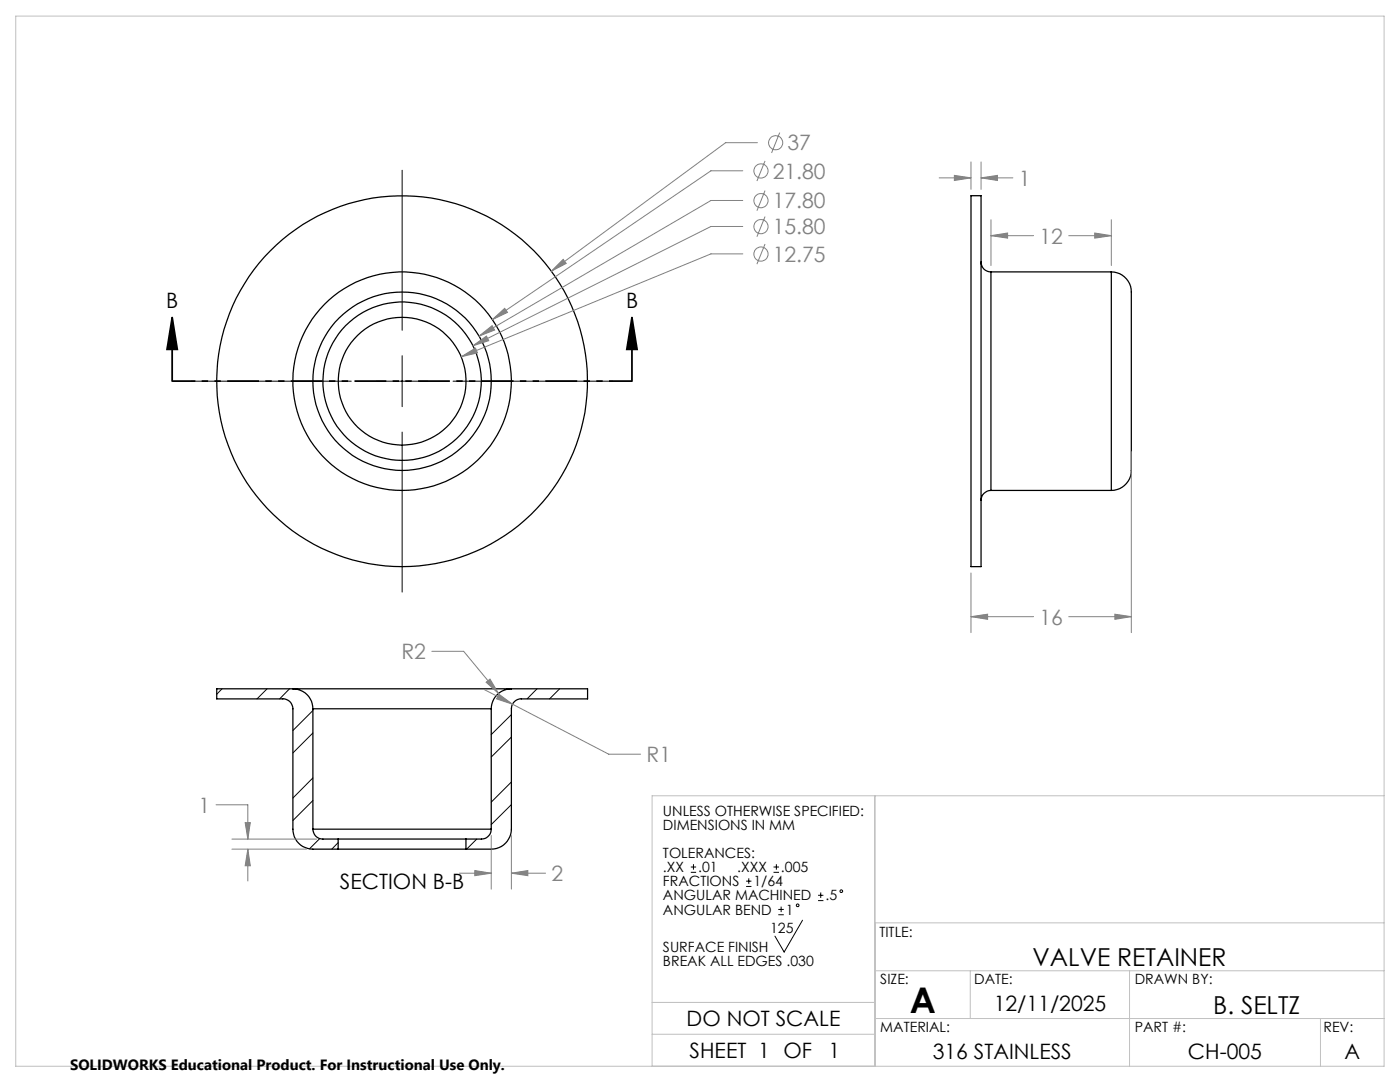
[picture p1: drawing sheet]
<svg xmlns="http://www.w3.org/2000/svg" width="279mm" height="216mm" viewBox="0 0 279 216" stroke-linecap="round" stroke-linejoin="round" font-family="sans-serif">
<g fill="none" stroke="#000" stroke-width=".25">
<path d="M193.8 39.1h2v74h-2zM195.8 52.2a1.93 1.93 0 0 0 2 2.1M197.8 54.3v43.6M197.8 54.3h24M221.8 54.3a4.2 4.2 0 0 1 4 4.9v33.7a4.2 4.2 0 0 1-4 5M221.8 54.3v43.6M197.8 97.9a1.99 1.99 0 0 0-2 2M197.8 97.9h24M58.5 137.4h-15.2v2.1h13.1a1.97 1.97 0 0 1 2.1 1.9v24.1a4 4 0 0 0 3.9 3.9h5.1M58.5 137.4a4 4 0 0 1 3.9 4M58.5 137.4h43.6M102.1 137.4h15.2v2.1h-13.3a1.97 1.97 0 0 0-1.9 1.9v24.1a4 4 0 0 1-4.1 3.9h-5"/>
<path d="M102.1 137.4a4 4 0 0 0-4.1 4M62.4 141.4h35.6M62.4 141.4v24.1M98 141.4v24.1M62.4 165.5a1.97 1.97 0 0 0 2.1 1.9h3M62.4 165.5h35.6M67.5 169.4h25.5M67.5 167.4h25.5M67.5 167.4v2M93 167.4v2M98 165.5a1.97 1.97 0 0 1-1.9 1.9h-3.1"/>
<circle cx="80.2" cy="76.1" r="12.8"/>
<circle cx="80.3" cy="76.1" r="17.8"/>
<circle cx="80.3" cy="76.1" r="37"/>
<circle cx="80.3" cy="76.1" r="21.8"/>
<circle cx="80.3" cy="76.1" r="15.8"/>
</g>
<g fill="none" stroke="#000" stroke-width=".2">
<path d="M80.3 34v31.9M38.2 76.1h31.9M75.2 76.1h10.1M80.3 71v10.1M90.4 76.1h31.9M80.3 86.2v31.9M44.3 137.4l-1 1.1M53.3 137.4l-2 2.1M57.8 137.4l-2 2.1M107.2 137.4l-2 2.1M111.7 137.4l-2 2.1M62.4 141.8l-3.9 4"/>
<path d="M62.4 155.2l-3.9 4M62.4 146.3l-3.9 3.9M62.4 159.7l-3.9 4M102.1 142.6l-4.1 4M102.1 156l-4.1 4.1M102.1 147.1l-4.1 4M63.8 167.3l-2 2.1M67.5 168.1l-1.3 1.3M95.1 167.4l-2 2M102.1 160.5l-4.1 4M137.9 174.1h1M137.9 173h1"/>
<path d="M138.4 172.4v1.1M148.9 176.9h1.1M148.9 175.8h1.1M149.4 175.3v1.1M154.4 174.1h1.1M154.4 173h1.1M154.9 172.4v1.1M163.3 179.7h1M163.3 178.6h1M163.8 178.1v1.1M155.3 182.5h1.1M155.3 181.5h1.1"/>
<path d="M155.9 180.9v1.1M160.2 183.6l-3.7 6.4-1.8-3.2"/>
<circle cx="167.9" cy="177.8" r=".27"/>
<circle cx="159.2" cy="180.6" r=".27"/>
</g>
<g fill="none" stroke="#808080" stroke-width=".2">
<path d="M148.2 34.1h-6.3l-43.7 29.7M151.2 28.5h-6.4l-34.8 25.6M152.7 32.1l-1.6 4M152.7 38l-1.6 4.1M155.6 26.5l-1.6 4M187.4 35.5h6.4M190.5 35l3.3 .5-3.3 .5zM193.8 32.3v5.5M195.8 35.5l3.3-.5v1zM195.8 32.3v5.5M195.8 35.5h6.3M110 54.1l2.4-2.3 .6 .8z"/>
<path d="M148.2 40h-6.3l-46.3 27.1M148.2 45.2h-6.3l-47.5 23.8M148.2 50.7h-6.3l-49.9 20.5M152.7 43.2l-1.6 4M152.7 48.7l-1.6 4M197.8 47l3.3-.5v1zM197.8 43.9v9.1M197.8 47h8.5M213.3 47h8.5M218.5 46.5l3.3 .5-3.3 .5zM221.8 43.9v9.1M92 71.2l2.9-1.7 .4 .9z"/>
<path d="M94.4 69l2.7-1.9 .4 .9zM95.6 67.1l2.6-2.1 .5 .9zM98.2 63.8l2.5-2.3 .6 .8zM225.8 90.1v36.1M193.8 114.3v11.9M86.2 130h6.3l7 8.4M96.6 137.6l5.7 2.9M97 136.1l.8-.6 1.7 2.9zM99.6 138.5l2.7 2-3.2-1zM193.8 123l3.3-.4v1zM193.8 123h12.5M213.3 123h12.5"/>
<path d="M222.5 122.6l3.3 .4-3.3 .6zM102.3 140.5l19.2 10h6.3M43.1 160.6h6.4v6.8M46.3 167.4h16.9M46.3 169.4h14.9M48.9 164.1h1.1l-.5 3.3zM49.5 169.4l.5 3.4h-1.1zM49.5 169.4v6.4M91.7 174.2h6.3M94.8 173.7l3.2 .5-3.2 .5zM98 166.7v10.7M102.1 174.2l3.2-.5v1z"/>
<path d="M102.1 166.7v10.7M102.1 174.2h6.8"/>
<circle cx="151.9" cy="34.1" r="1.42"/>
<circle cx="154.8" cy="28.5" r="1.41"/>
<circle cx="151.9" cy="40" r="1.42"/>
<circle cx="151.9" cy="45.2" r="1.42"/>
<circle cx="151.9" cy="50.7" r="1.41"/>
</g>
<path d="M34.4 63.4l1 6.3h-2.1zM34.4 63.4v12.7M126.1 63.4l1 6.3h-2zM126.1 63.4v12.7" fill="none" stroke="#000" stroke-width=".35"/>
<path d="M126.1 76h-91.7" fill="none" stroke="#000" stroke-width=".35" stroke-dasharray="6.3 1.3 1.3 1.3 1.3 1.3" stroke-dashoffset="1.7" stroke-linecap="butt"/>
<path d="M3.1 3.2h273.1v209.6h-273.1zM174.6 158.8v54M276.2 158.8h-146.1v54M174.6 193.7h101.6M174.6 184.1h101.6M193.6 193.7v9.5M225.4 193.7v19.1M130.1 200h44.5M130.1 206.4h44.5M174.6 203.2h101.6M263.5 203.2v9.6" fill="none" stroke="#c0c0c0" stroke-width=".2"/>
<path d="M126.1 63.4l1 6.3h-2zM34.4 63.4l1 6.3h-2.1z" fill="#000"/>
<path d="M110 54.1l3-1.5-.6-.8zM98.2 63.8l3.1-1.5-.6-.8zM95.6 67.1l3.1-1.2-.5-.9zM94.4 69l3.1-1-.4-.9zM92 71.2l3.3-.8-.4-.9zM195.8 35.5l3.3-.5v1zM190.5 35l3.3 .5-3.3 .5zM218.5 46.5l3.3 .5-3.3 .5zM197.8 47l3.3-.5v1zM193.8 123l3.3-.4v1zM222.5 122.6l3.3 .4-3.3 .6zM94.8 173.7l3.2 .5-3.2 .5zM102.1 174.2l3.2-.5v1zM97 136.1l2.5 2.3-1.7-2.9zM99.6 138.5l-.5 1 3.2 1zM48.9 164.1h1.1l-.5 3.3zM49.5 169.4l.5 3.4h-1.1z" fill="#808080"/>
<text font-size="7.1" x="181.6" y="202">A</text>
<g font-size="4.9">
<text x="206.1" y="192.8">VALVE RETAINER</text>
<text x="242.1" y="202.3">B. SELTZ</text>
</g>
<g font-size="4.2" fill="#808080">
<text x="154.2" y="35.6">21.80</text>
<text x="157.1" y="30">37</text>
<text x="154.2" y="41.6">17.80</text>
<text x="203.3" y="37.1">1</text>
<text x="154.2" y="46.8">15.80</text>
<text x="154.2" y="52.2">12.75</text>
<text x="207.5" y="48.6">12</text>
<text x="207.5" y="124.6">16</text>
<text x="80.1" y="131.5">R2</text>
<text x="129" y="152.1">R1</text>
<text x="39.6" y="162.2">1</text>
<text x="110.1" y="175.8">2</text>
</g>
<g font-size="4.2">
<text x="33.2" y="61.5">B</text>
<text x="124.9" y="61.5">B</text>
<text x="67.9" y="177.5">SECTION B-B</text>
<text x="198.3" y="201.7">12/11/2025</text>
<text x="137" y="204.7">DO NOT SCALE</text>
<text x="137.6" y="211.1">SHEET 1 OF</text>
<text x="165.4" y="211.1">1</text>
<text x="186.1" y="211.2">316 STAINLESS</text>
<text x="237.1" y="211.2">CH-005</text>
<text x="268.3" y="211.2">A</text>
</g>
<text font-size="3" x="14" y="213.5">SOLIDWORKS Educational Product. For Instructional Use Only.</text>
<g font-size="2.8">
<text x="132.3" y="162.7">UNLESS OTHERWISE SPECIFIED:</text>
<text x="132.3" y="165.6">DIMENSIONS IN MM</text>
<text x="132.3" y="171.2">TOLERANCES:</text>
<text x="132.3" y="176.9">FRACTIONS</text>
<text x="132.3" y="174">.XX</text>
<text x="132.3" y="179.7">ANGULAR MACHINED</text>
<text x="139.3" y="174">.01</text>
<text x="147.1" y="174">.XXX</text>
<text x="150.4" y="176.9">1/64</text>
<text x="155.9" y="174">.005</text>
<text x="164.7" y="179.7">.5</text>
<text x="132.3" y="182.5">ANGULAR BEND</text>
<text x="156.8" y="182.5">1</text>
<text x="132.3" y="189.9">SURFACE FINISH</text>
<text x="153.7" y="186.2">125</text>
<text x="175.5" y="186.9">TITLE:</text>
<text x="132.3" y="192.8">BREAK ALL EDGES .030</text>
<text x="175.7" y="196.4">SIZE:</text>
<text x="194.4" y="196.4">DATE:</text>
<text x="226.5" y="196.4">DRAWN BY:</text>
<text x="175.7" y="206">MATERIAL:</text>
<text x="226.5" y="206">PART #:</text>
<text x="264.1" y="206">REV:</text>
</g>
</svg>
